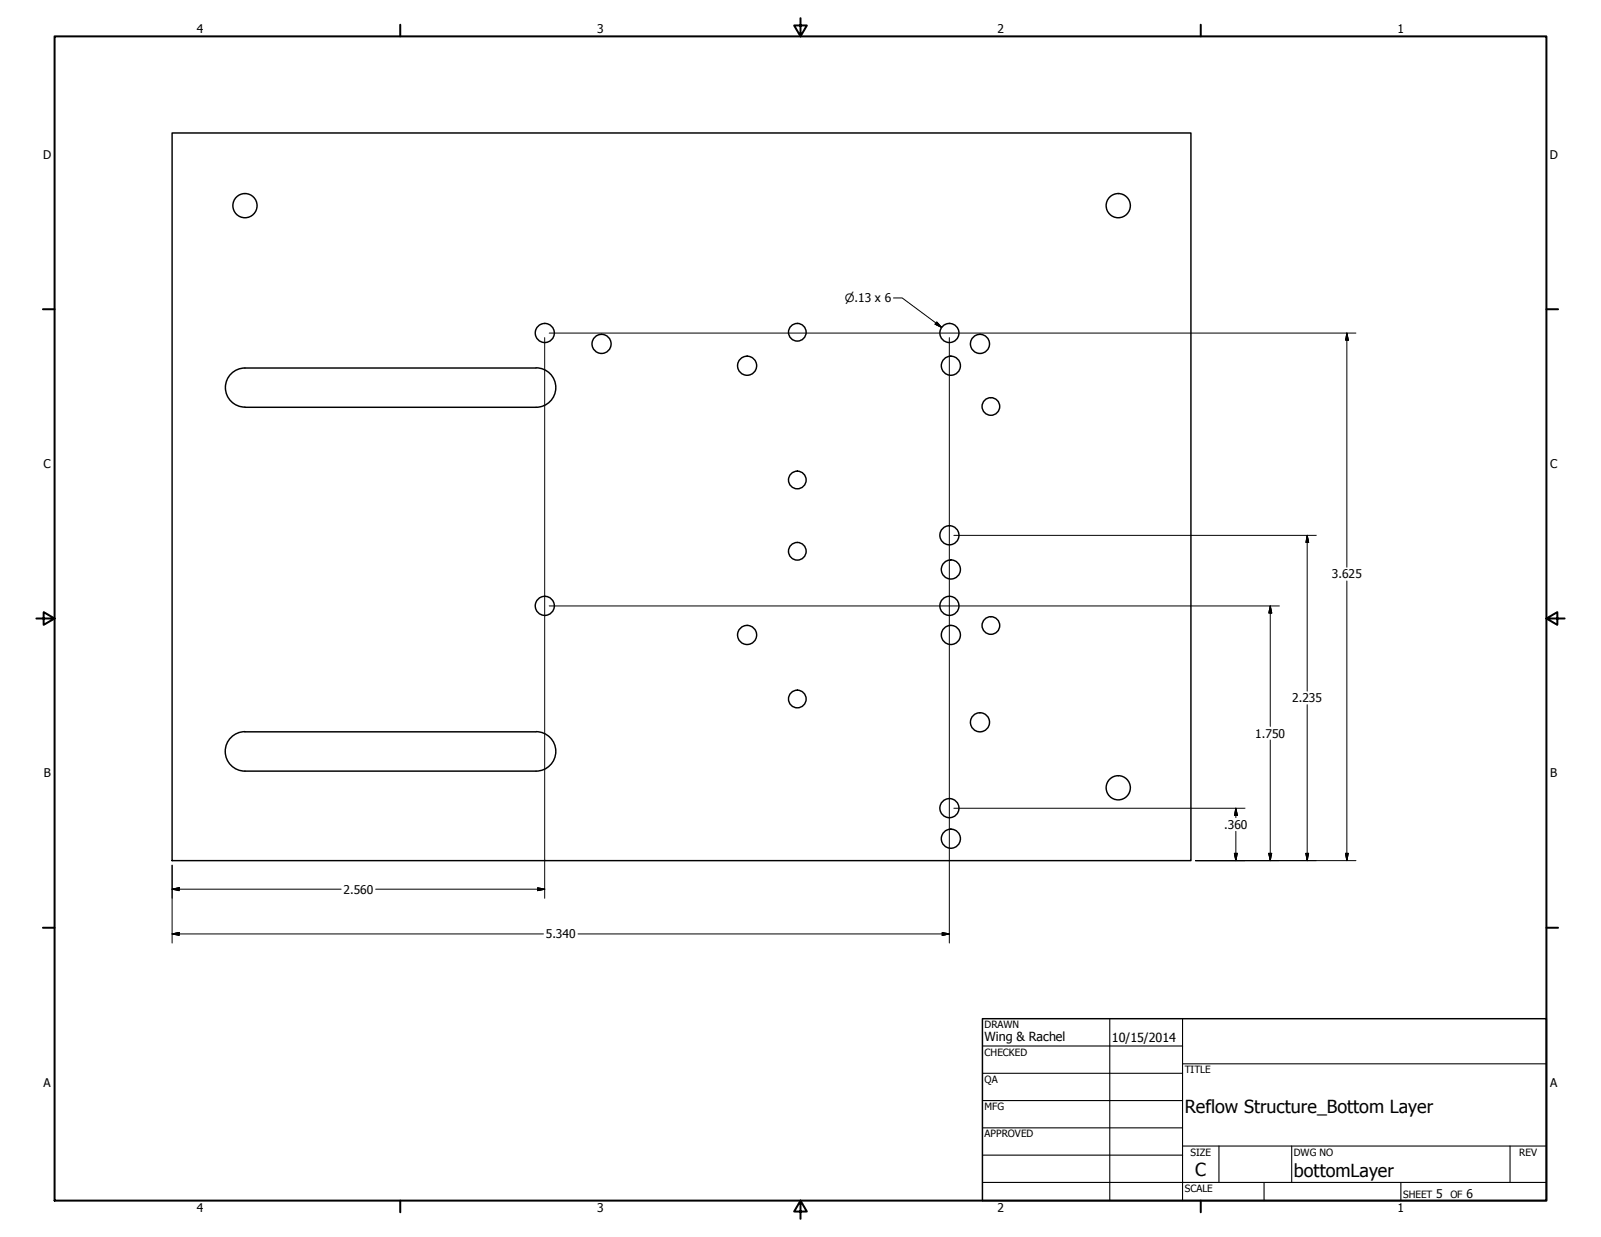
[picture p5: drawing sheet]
<svg xmlns="http://www.w3.org/2000/svg" width="559mm" height="432mm" viewBox="0 0 559 432" stroke-linecap="round" stroke-linejoin="round" font-family="sans-serif">
<!-- layer: Visible (ANSI) -->
<g fill="none" stroke="#000" stroke-width=".51">
<path d="M60.1 46.4h355.6v254h-355.6zM187.1 128.4a6.9 6.9 0 0 1 6.9 6.9 6.9 6.9 0 0 1-6.9 6.9l-101.6-.1a6.8 6.8 0 0 1-6.8-6.8 6.8 6.8 0 0 1 6.8-6.8h101.6M85.5 255.5h101.6M85.5 255.4a6.9 6.9 0 0 0-6.9 6.9 6.9 6.9 0 0 0 6.9 6.9h101.6a6.9 6.9 0 0 0 6.9-6.9 6.9 6.9 0 0 0-6.9-6.9"/>
<circle cx="85.5" cy="71.8" r="4.2"/>
<circle cx="390.3" cy="71.8" r="4.2"/>
<circle cx="190.2" cy="116.2" r="3.3"/>
<circle cx="278.3" cy="116" r="3.1"/>
<circle cx="331.4" cy="116.2" r="3.3"/>
<circle cx="210" cy="120" r="3.3"/>
<circle cx="260.8" cy="127.7" r="3.3"/>
<circle cx="331.9" cy="127.7" r="3.3"/>
<circle cx="342" cy="120" r="3.3"/>
<circle cx="345.9" cy="141.9" r="3.1"/>
<circle cx="278.3" cy="167.5" r="3.1"/>
<circle cx="278.3" cy="192.4" r="3.1"/>
<circle cx="331.4" cy="186.8" r="3.3"/>
<circle cx="331.9" cy="198.8" r="3.3"/>
<circle cx="190.2" cy="211.5" r="3.3"/>
<circle cx="331.4" cy="211.5" r="3.3"/>
<circle cx="345.9" cy="218.3" r="3.1"/>
<circle cx="260.8" cy="221.6" r="3.3"/>
<circle cx="331.9" cy="221.6" r="3.3"/>
<circle cx="278.3" cy="244" r="3.1"/>
<circle cx="342" cy="252.1" r="3.3"/>
<circle cx="390.3" cy="275" r="4.2"/>
<circle cx="331.4" cy="282.1" r="3.3"/>
<circle cx="331.9" cy="292.8" r="3.3"/>
</g>
<!-- layer: Hidden (ANSI) -->
<g fill="none" stroke="#000" stroke-width=".7">
<path d="M19 12.7h520.8v406.4h-520.8zM139.7 8.6v4.1M279.4 6.3v6.4l-2.2-3.8h4.4l-2.2 3.8M419.1 8.6v4.1M15 107.9h4M539.8 107.9h4M12.7 215.9h6.3l-3.8-2.2v4.4l3.8-2.2M539.8 215.9l3.8 2.2v-4.4l-3.8 2.2h6.3M15 323.8h4M539.8 323.8h4M139.7 419.1v4.1M279.4 419.1l2.2 3.8h-4.4l2.2-3.8v6.3"/>
<path d="M419.1 419.1v4.1"/>
</g>
<!-- layer: Title (ANSI) -->
<g fill="none" stroke="#000" stroke-width=".38">
<path d="M387.3 355.6v63.5M412.7 355.6v63.5M342.9 365.1h69.8M342.9 374.6h69.8M412.7 371.3h127.1M342.9 384.2h69.8M342.9 393.7h69.8M342.9 412.7h196.9M342.9 403.2h69.8M412.7 400h127.1M425.4 400v12.7M441.2 412.7v6.4"/>
<path d="M450.8 400v12.7M488.9 412.7v6.4M527 400v12.7"/>
</g>
<path d="M342.9 355.6h196.9v63.5h-196.9z" fill="none" stroke="#000" stroke-width=".51"/>
<!-- layer: Border (ANSI) -->
<g fill="none" stroke="#000" stroke-width=".35">
<path d="M190.1 117.9v195.7M191.7 116.3h281.6M311.8 104h3.1l13.8 10.3M327 112.4l1.7 1.9-2.3-1.1zM331.3 117.9v211.3M470.1 116.3l.5 2.4h-1zM470.1 116.3v81.7M332.9 186.9h126.5M456.2 186.9l.6 2.5h-1zM456.2 186.9v54.3M191.7 211.5h254.8M443.4 211.5l.5 2.5h-1.1z"/>
<path d="M443.4 211.5v42.1M470.1 202.8v97.6M443.4 258.3v42.1M456.2 246v54.4M332.9 282.1h101.6M430.8 297.9h1.1l-.5 2.5zM431.4 282.1l.5 2.5h-1.1zM431.4 282.1v3.3M431.4 290.2v10.2M442.8 297.9h1.1l-.5 2.5zM455.8 297.9h1l-.6 2.5zM469.6 297.9h1l-.5 2.5z"/>
<path d="M60.1 310.4l2.4-.5v1zM60.1 302v27.2M60.1 310.4h59M131.1 310.4h59M187.6 309.9l2.5 .5-2.5 .5zM417.3 300.4h56M60.1 326l2.4-.5v1zM60.1 326h129.6M201.7 326h129.6M328.9 325.5l2.4 .5-2.4 .5z"/>
</g>
<g fill="#000" stroke="#000" stroke-width=".35">
<path d="M326.4 113.2l2.3 1.1zM327 112.4l1.7 1.9-2.3-1.1zM470.1 116.3l.5 2.4zM470.1 116.3l.5 2.4h-1zM456.2 186.9l.6 2.5zM456.2 186.9l.6 2.5h-1zM443.4 211.5l.5 2.5zM443.4 211.5l.5 2.5h-1.1zM430.8 297.9l.6 2.5zM430.8 297.9h1.1l-.5 2.5zM431.4 282.1l.5 2.5zM431.4 282.1l.5 2.5h-1.1z"/>
<path d="M442.8 297.9l.6 2.5zM442.8 297.9h1.1l-.5 2.5zM455.8 297.9l.4 2.5zM455.8 297.9h1l-.6 2.5zM469.6 297.9l.5 2.5zM469.6 297.9h1l-.5 2.5zM60.1 310.4l2.4-.5zM60.1 310.4l2.4-.5v1zM187.6 310.9l2.5-.5zM187.6 309.9l2.5 .5-2.5 .5zM60.1 326l2.4-.5zM60.1 326l2.4-.5v1z"/>
<path d="M328.9 326.5l2.4-.5zM328.9 325.5l2.4 .5-2.4 .5z"/>
</g>
<g font-size="6.3">
<text x="413.5" y="388.6">Reflow Structure_Bottom Layer</text>
<text x="417.2" y="410.6">C</text>
<text x="451.6" y="410.7">bottomLayer</text>
</g>
<g font-size="4.4">
<text x="343.7" y="363.5">Wing &amp; Rachel</text>
<text x="388.1" y="363.7">10/15/2014</text>
</g>
<g font-size="4.2">
<text x="68.7" y="11.7">4</text>
<text x="208.4" y="11.7">3</text>
<text x="348.1" y="11.7">2</text>
<text x="487.8" y="11.7">1</text>
<text x="15.1" y="55.5">D</text>
<text x="540.9" y="55.5">D</text>
<text x="15.2" y="163.4">C</text>
<text x="541" y="163.4">C</text>
<text x="464.9" y="201.9">3.625</text>
<text x="451" y="245.2">2.235</text>
<text x="438.1" y="257.5">1.750</text>
<text x="15.3" y="271.4">B</text>
<text x="541.1" y="271.4">B</text>
<text x="427.3" y="289.3">.360</text>
<text x="119.9" y="311.9">2.560</text>
<text x="190.5" y="327.5">5.340</text>
<text x="15.2" y="379.3">A</text>
<text x="541" y="379.3">A</text>
<text x="501.3" y="418.3">5</text>
<text x="511.8" y="418.3">6</text>
<text x="68.7" y="423.2">4</text>
<text x="208.4" y="423.2">3</text>
<text x="348.1" y="423.2">2</text>
<text x="487.8" y="423.2">1</text>
</g>
<text font-size="4" x="294.8" y="105.5">⌀.13 x 6</text>
<g font-size="3.5">
<text x="343.7" y="358.9">DRAWN</text>
<text x="343.7" y="368.5">CHECKED</text>
<text x="413.5" y="374.6">TITLE</text>
<text x="343.7" y="378">QA</text>
<text x="343.7" y="387.5">MFG</text>
<text x="343.7" y="397.1">APPROVED</text>
<text x="415.5" y="403.4">SIZE</text>
<text x="451.6" y="403.4">DWG NO</text>
<text x="530.3" y="403.4">REV</text>
<text x="413.5" y="416.1">SCALE</text>
<text x="489.7" y="418.3">SHEET</text>
<text x="506.2" y="418.3">OF</text>
</g>
</svg>
